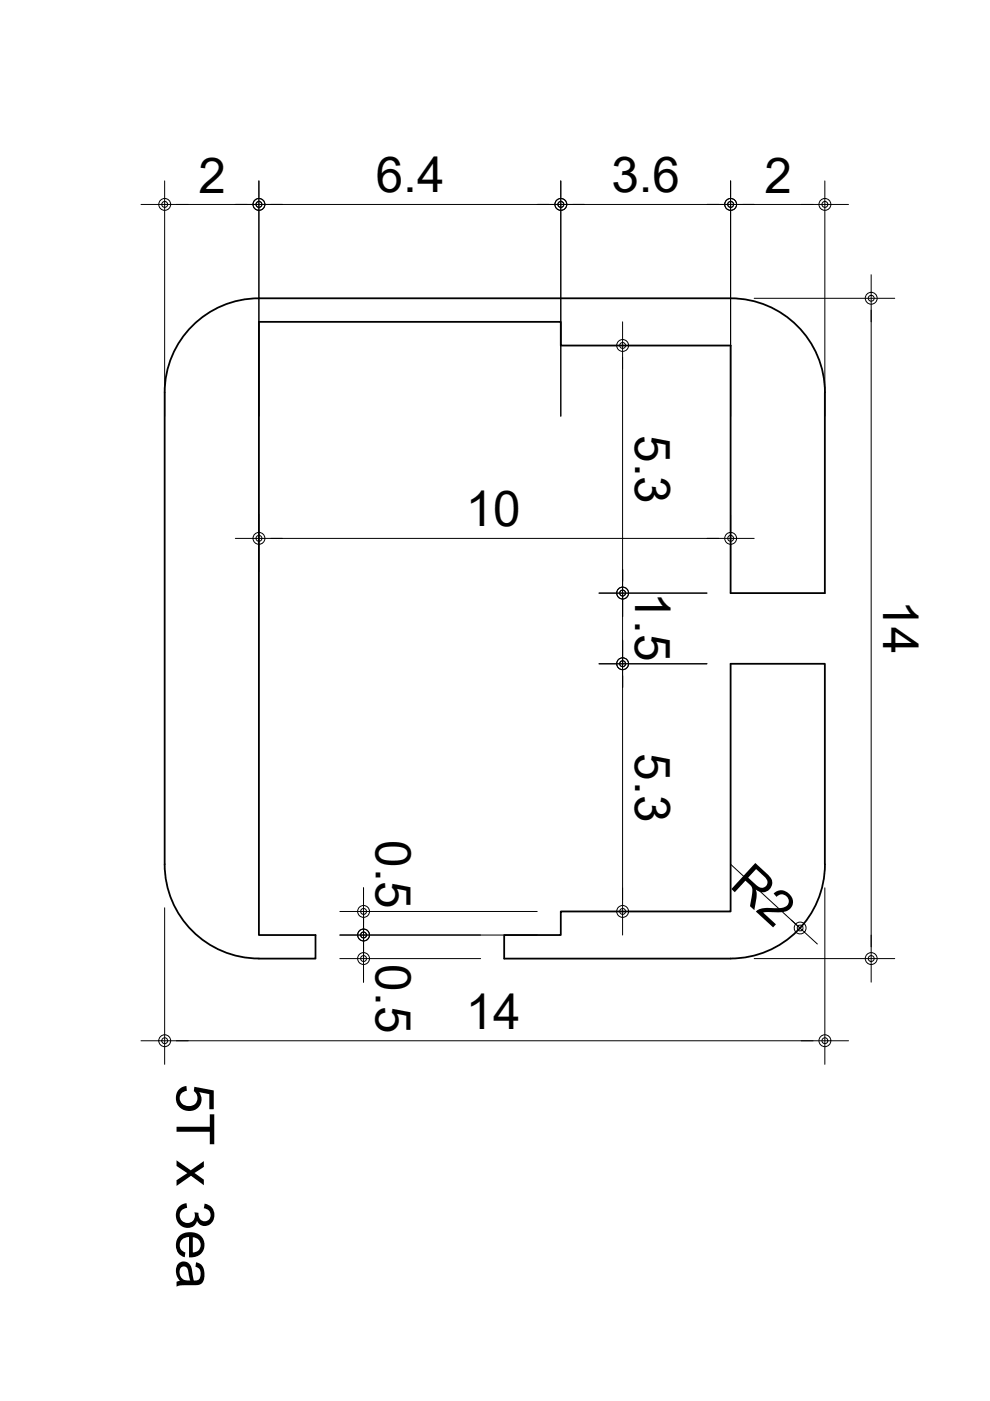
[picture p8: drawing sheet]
<svg xmlns="http://www.w3.org/2000/svg" width="210mm" height="297mm" viewBox="0 0 210 297" stroke-linecap="round" stroke-linejoin="round" font-family="sans-serif">
<!-- layer: MAIN -->
<path d="M154.9 63.2h-100a20 20 0 0 0-20 20M154.9 63.2a20 20 0 0 1 20 20M34.9 83.2v100a20 20 0 0 0 20 20h12v-5h-12v-130h64v5.1h36v52.5h20v-42.6M174.9 183.2v-42.5h-20v52.6h-36v4.9h-12v5h48M174.9 183.2a20 20 0 0 1-20 20" fill="none" stroke="#000" stroke-width=".38"/>
<!-- layer: AA-AXIS-DIMS -->
<g fill="none" stroke="#000" stroke-width=".21">
<path d="M34.9 38.4v49.8M54.9 38.4v49.8M118.9 38.4v49.8M154.9 38.4v49.8M174.9 38.4v49.8M37.4 43.3h15M57.4 43.3h59M121.4 43.3h31M157.4 43.3h15M127 73.3h22.9M132 75.8v47.5M159.9 63.2h29.8"/>
<path d="M184.7 65.7v135M54.9 109.2v12M57.4 114.2h95M154.9 109.2v11.6M127 125.8h22.9M132 125.8v14.9M127 140.7h22.9M132 143.3v47.5M34.9 192.5v33.2M72.1 193.3h41.8M72.1 198.2h41.8M77.1 188.2v2.6"/>
<path d="M77.1 193.3v9.9M127 193.3h22.9M154.9 183.2l10.6 9.8M167.8 195.1l1.8 1.7M174.9 188.2v37.5M72.1 203.2h29.8M77.1 205.7v2.5M159.9 203.2h29.8M37.4 220.7h135"/>
</g>
<!-- layer: 0 -->
<g fill="none" stroke="#000" stroke-width=".21">
<path d="M29.9 43.3h10M49.9 43.3h10M113.9 43.3h10M149.9 43.3h10M169.9 43.3h10M184.7 58.3v9.9M132 68.2v10.1M49.9 114.2h10M149.9 114.2h10M132 120.8v9.9M132 135.7v10.1M77.1 188.2v20"/>
<path d="M132 188.2v10M166 193.4l7.3 6.8M184.7 198.2v10M29.9 220.7h10M169.9 220.7h10"/>
<circle cx="34.9" cy="43.3" r=".62"/>
<circle cx="34.9" cy="43.3" r="1.26"/>
<circle cx="54.9" cy="43.3" r="1.26"/>
<circle cx="54.9" cy="43.3" r=".62"/>
<circle cx="118.9" cy="43.3" r="1.26"/>
<circle cx="118.9" cy="43.3" r=".62"/>
<circle cx="154.9" cy="43.3" r="1.26"/>
<circle cx="154.9" cy="43.3" r=".62"/>
<circle cx="174.9" cy="43.3" r="1.26"/>
<circle cx="174.9" cy="43.3" r=".62"/>
<circle cx="132" cy="73.2" r="1.26"/>
<circle cx="132" cy="73.2" r=".62"/>
<circle cx="184.7" cy="63.2" r="1.26"/>
<circle cx="184.7" cy="63.2" r=".62"/>
<circle cx="54.9" cy="114.1" r=".62"/>
<circle cx="54.9" cy="114.1" r="1.26"/>
<circle cx="154.9" cy="114.1" r="1.26"/>
<circle cx="154.9" cy="114.1" r=".62"/>
<circle cx="132" cy="125.7" r=".62"/>
<circle cx="132" cy="125.7" r="1.26"/>
<circle cx="132" cy="140.7" r="1.26"/>
<circle cx="132" cy="140.7" r=".62"/>
<circle cx="77.1" cy="198.2" r="1.26"/>
<circle cx="77.1" cy="198.2" r=".62"/>
<circle cx="77.1" cy="193.2" r=".62"/>
<circle cx="77.1" cy="193.2" r="1.26"/>
<circle cx="132" cy="193.2" r=".62"/>
<circle cx="132" cy="193.2" r="1.26"/>
<circle cx="169.6" cy="196.8" r="1.26"/>
<circle cx="169.6" cy="196.8" r=".62"/>
<circle cx="77.1" cy="203.2" r="1.26"/>
<circle cx="77.1" cy="203.2" r=".62"/>
<circle cx="184.7" cy="203.2" r=".62"/>
<circle cx="184.7" cy="203.2" r="1.26"/>
<circle cx="34.9" cy="220.7" r=".62"/>
<circle cx="34.9" cy="220.7" r="1.26"/>
<circle cx="174.9" cy="220.7" r="1.26"/>
<circle cx="174.9" cy="220.7" r=".62"/>
</g>
<text font-size="11.2" x="37.4" y="229.8" transform="rotate(90 37.4 229.8)">5T x 3ea</text>
<g font-size="10.5">
<text x="42.1" y="40.8">2</text>
<text x="79.7" y="40.7">6.4</text>
<text x="129.6" y="40.7">3.6</text>
<text x="162.1" y="40.8">2</text>
<text x="134.6" y="92.2" transform="rotate(90 134.6 92.2)">5.3</text>
<text x="98.7" y="111.5">10</text>
<text x="134.6" y="125.6" transform="rotate(90 134.6 125.6)">1.5</text>
<text x="187.2" y="127.1" transform="rotate(90 187.2 127.1)">14</text>
<text x="134.6" y="159.7" transform="rotate(90 134.6 159.7)">5.3</text>
<text x="79.7" y="178.1" transform="rotate(90 79.7 178.1)">0.5</text>
<text x="154.5" y="187.9" transform="rotate(43 154.5 187.9)">R2</text>
<text x="79.7" y="204.5" transform="rotate(90 79.7 204.5)">0.5</text>
<text x="98.7" y="218.1">14</text>
</g>
</svg>
